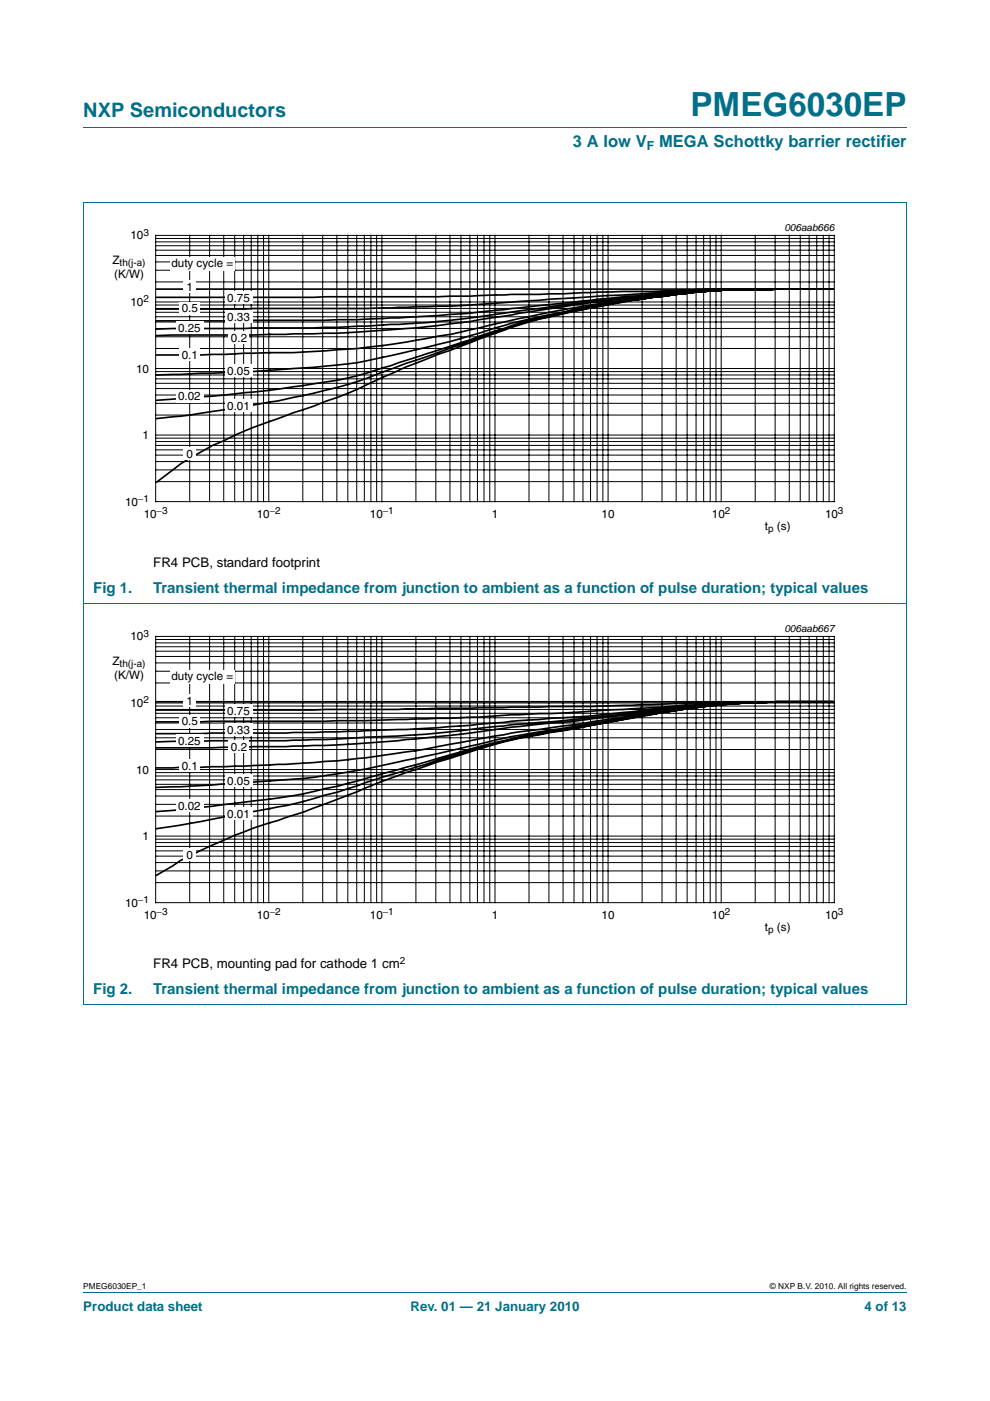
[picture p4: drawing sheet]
<svg xmlns="http://www.w3.org/2000/svg" width="210mm" height="297mm" viewBox="0 0 210 297" stroke-linecap="round" stroke-linejoin="round" font-family="sans-serif">
<path d="M17.7 27h174.6M17.6 42.9h174.7M17.7 42.9v170M192.3 42.9v170M17.6 127.9h174.7M17.6 212.9h174.7M17.7 273.9h174.6" fill="none" stroke="#00708a" stroke-width=".21"/>
<path d="M20.3 47.1h169.4v66.3h-169.4z" fill="none" stroke="#fff" stroke-width=".21"/>
<g fill="none" stroke="#000" stroke-width=".21">
<path d="M33 49.9h144v56.5h-144zM33 59.8h144M33 57.3h144M33 55.5h144M33 54.2h144M33 53h144M33 52.1h144M33 51.3h144M33 50.6h144M40.2 49.9v56.5M44.5 49.9v56.5M47.5 49.9v56.5"/>
<path d="M49.8 49.9v56.5M51.7 49.9v56.5M53.3 49.9v56.5M54.7 49.9v56.5M55.9 49.9v56.5M57 49.9v56.5M64.2 49.9v56.5M68.4 49.9v56.5M71.4 49.9v56.5M73.8 49.9v56.5M75.7 49.9v56.5M77.3 49.9v56.5"/>
<path d="M78.7 49.9v56.5M79.9 49.9v56.5M81 49.9v56.5M88.2 49.9v56.5M92.4 49.9v56.5M95.4 49.9v56.5M97.8 49.9v56.5M99.7 49.9v56.5M101.3 49.9v56.5M102.7 49.9v56.5M103.9 49.9v56.5M105 49.9v56.5"/>
<path d="M112.2 49.9v56.5M116.4 49.9v56.5M119.4 49.9v56.5M121.8 49.9v56.5M123.6 49.9v56.5M125.3 49.9v56.5M126.6 49.9v56.5M127.9 49.9v56.5M129 49.9v56.5M136.2 49.9v56.5M140.4 49.9v56.5M143.4 49.9v56.5"/>
<path d="M145.7 49.9v56.5M147.6 49.9v56.5M149.2 49.9v56.5M150.6 49.9v56.5M151.9 49.9v56.5M153 49.9v56.5M160.2 49.9v56.5M164.4 49.9v56.5M167.4 49.9v56.5M169.7 49.9v56.5M171.6 49.9v56.5M173.2 49.9v56.5"/>
<path d="M174.6 49.9v56.5M175.8 49.9v56.5M33 79.5h144M33 78.8h144M33 78.1h144M33 73.9h144M33 71.4h144M33 69.6h144M33 68.3h144M33 67.2h144M33 66.2h144M33 65.4h144"/>
<path d="M33 64.7h144M33 64h144M33 99.6h144M33 97.9h144M33 96.5h144M33 95.4h144M33 94.4h144M33 93.6h144M33 92.9h144M33 92.2h144M33 88h144M33 85.5h144"/>
<path d="M33 83.8h144M33 82.4h144M33 81.3h144M33 80.3h144M33 102.1h144"/>
</g>
<g fill="none" stroke="#000" stroke-width=".35">
<path d="M33.3 61.3h143.4M128.8 64.5a137.1 137.1 0 0 0-29 7.5l-15.2 4.9a84.7 84.7 0 0 1-20.3 4.9l-7.1 1-9.5 .9-14.4 1.2M128.8 64.5a250.1 250.1 0 0 0-18.7 4.2l-27.1 9.6a99.6 99.6 0 0 1-20.7 5.9l-3.3 .8-7.1 1.1a239.9 239.9 0 0 1-18.6 2.6M136.1 63.4l-7.3 1.1M136.1 63.4l-7.3 1.3a176 176 0 0 0-20.3 4.7l-8.7 3.2a256 256 0 0 0-26 10.8l-14.8 5.3a94.6 94.6 0 0 0-20.7 9.6l-5 3.9M145.6 61.9l-4.6 .4a903.4 903.4 0 0 0-35.9 3.5l-3.5 .4a385.5 385.5 0 0 1-37.3 1.7l-31 .1M145.6 61.9a763.9 763.9 0 0 0-47.8 5.8 320.4 320.4 0 0 1-28.8 1.7l-35.7 .4M145.6 62.2a300.4 300.4 0 0 0-47.8 8.2 198.6 198.6 0 0 1-24 3.6 242.9 242.9 0 0 1-21.9 .9l-9.3 .4h-9.3M145.6 62.2a271.8 271.8 0 0 0-38.7 6.8 293.1 293.1 0 0 1-31 7.9 424.6 424.6 0 0 1-35.5 2.4l-7.1 .2M145.6 62.2l-9.5 1.2M152.7 61.5l-7.1 .4M152.7 61.5a432.1 432.1 0 0 0-45.8 5.5 309.7 309.7 0 0 1-49.7 3.9l-23.9 .3"/>
<path d="M152.7 61.5l-7.1 .7M176.7 61.3h-25.8a241.7 241.7 0 0 1-18.7 .5l-5.2 .1a240.7 240.7 0 0 1-18.5 .5 649.2 649.2 0 0 1-39.5 .5l-2.5 .1h-33.2M176.7 61.3a519.2 519.2 0 0 0-31.1 .4l-28.8 1.7-9.9 .8a259.8 259.8 0 0 1-22.3 1l-6.9 .2-44.4 .1M176.7 61.3h-7.1a178 178 0 0 0-16.9 .2M176.7 61.3h-11.8l-12.2 .2"/>
</g>
<g fill="#fff">
<path d="M36 54.6h13.7v2.9h-13.7z"/>
<path d="M39 59.4h2.5v2.6h-2.5z"/>
<path d="M47.7 61.8h5.9v2.6h-5.9z"/>
<path d="M38.1 64.1h4.3v2.6h-4.3z"/>
<path d="M47.7 65.9h5.9v2.6h-5.9z"/>
<path d="M48.5 70.2h4.4v2.6h-4.4z"/>
<path d="M37.3 68.1h5.9v2.6h-5.9z"/>
<path d="M38.1 73.9h4.3v2.6h-4.3z"/>
<path d="M47.7 77.4h5.9v2.5h-5.9z"/>
<path d="M37.3 82.7h5.9v2.6h-5.9z"/>
<path d="M47.7 84.8h5.9v2.6h-5.9z"/>
<path d="M39 94.9h2.5v2.6h-2.5z"/>
</g>
<path d="M20.3 132.1h169.4v66.3h-169.4z" fill="none" stroke="#fff" stroke-width=".21"/>
<g fill="none" stroke="#000" stroke-width=".21">
<path d="M33 134.9h144v56.5h-144zM33 139.2h144M33 138.1h144M33 137.1h144M33 136.3h144M33 135.6h144M40.2 134.9v56.5M44.5 134.9v56.5M47.5 134.9v56.5M49.8 134.9v56.5M51.7 134.9v56.5M53.3 134.9v56.5"/>
<path d="M54.7 134.9v56.5M55.9 134.9v56.5M57 134.9v56.5M64.2 134.9v56.5M68.4 134.9v56.5M71.4 134.9v56.5M73.8 134.9v56.5M75.7 134.9v56.5M77.3 134.9v56.5M78.7 134.9v56.5M79.9 134.9v56.5M81 134.9v56.5"/>
<path d="M88.2 134.9v56.5M92.4 134.9v56.5M95.4 134.9v56.5M97.8 134.9v56.5M99.7 134.9v56.5M101.3 134.9v56.5M102.7 134.9v56.5M103.9 134.9v56.5M105 134.9v56.5M112.2 134.9v56.5M116.4 134.9v56.5M119.4 134.9v56.5"/>
<path d="M121.8 134.9v56.5M123.6 134.9v56.5M125.3 134.9v56.5M126.6 134.9v56.5M127.9 134.9v56.5M129 134.9v56.5M136.2 134.9v56.5M140.4 134.9v56.5M143.4 134.9v56.5M145.7 134.9v56.5M147.6 134.9v56.5M149.2 134.9v56.5"/>
<path d="M150.6 134.9v56.5M151.9 134.9v56.5M153 134.9v56.5M160.2 134.9v56.5M164.4 134.9v56.5M167.4 134.9v56.5M169.7 134.9v56.5M171.6 134.9v56.5M173.2 134.9v56.5M174.6 134.9v56.5M175.8 134.9v56.5M33 158.9h144"/>
<path d="M33 156.4h144M33 154.7h144M33 153.3h144M33 152.2h144M33 151.2h144M33 150.4h144M33 149.7h144M33 149h144M33 144.8h144M33 142.3h144M33 140.6h144M33 179.5h144"/>
<path d="M33 178.6h144M33 177.9h144M33 177.3h144M33 173h144M33 170.5h144M33 168.8h144M33 167.4h144M33 166.3h144M33 165.3h144M33 164.5h144M33 163.8h144M33 163.2h144"/>
<path d="M33 187.1h144M33 184.7h144M33 182.9h144M33 181.5h144M33 180.4h144"/>
</g>
<g fill="none" stroke="#000" stroke-width=".35">
<path d="M33.2 148.8h143.4M135.9 151.8l-10.6 1.9a207.1 207.1 0 0 0-29.9 6.4l-19.5 5.5a139.1 139.1 0 0 1-22.2 4.2l-15.4 1.9-5.1 .4M135.9 151.8l-10.6 2a210.3 210.3 0 0 0-20.3 3.9l-12.2 3.5-2.5 .9-9.3 2.7-5.1 1.8a154.6 154.6 0 0 1-18.7 4.8l-14.7 2.8-9.3 1.5M145.5 149.9l-4.9 .5a807.2 807.2 0 0 1-35.6 3.6 249 249 0 0 1-29.1 2.4l-2 .2a441.2 441.2 0 0 1-28.9 .5l-11.8 .2M145.5 149.9a920.4 920.4 0 0 1-37 4.3 373.3 373.3 0 0 1-44.2 4l-19.3 .4h-11.8M145.5 150.2l-11.6 1.5-10.2 1.7-6.9 .9a174.4 174.4 0 0 0-17.1 2.8 260.9 260.9 0 0 1-46 5.2l-20.5 .5M145.5 150.2l-26.1 4.2a183.9 183.9 0 0 0-19.7 3.8l-11.6 2.6a231.5 231.5 0 0 1-23.8 4.3l-19.3 1.3-11.8 .5M145.5 150.3l-9.6 1.5M145.5 150.3l-4.9 .7-18.9 3.5a128.2 128.2 0 0 0-22 4.9l-2 .7a216.7 216.7 0 0 0-23.8 8.5l-9.6 3.6-5.3 1.7a106.9 106.9 0 0 0-20.7 8.6l-1.7 1.1-3.4 2M152.8 149.3l-7.3 .6M152.8 149.3l-7.3 .9M152.8 149.4l-7.3 .8"/>
<path d="M152.8 149.4l-7.3 .9M159.9 148.9l-7.1 .4M159.9 148.9l-7.1 .5M176.6 148.8a720.4 720.4 0 0 0-31.1 .4l-20.2 .6-16.8 .1-24.1 .5-51.2 .1M176.6 148.8a487.9 487.9 0 0 0-27.2 .5l-3.9 .2a1053.9 1053.9 0 0 1-37 2l-3.5 .3a1112.1 1112.1 0 0 1-60 1.1l-11.8 .1M176.6 148.8a343 343 0 0 0-27.2 .6l-13.5 1.3a202 202 0 0 1-19.1 1.6l-4.7 .4a533.2 533.2 0 0 1-38.2 2.3l-13.3 .4-27.4 .1M176.6 148.8l-16.7 .1"/>
</g>
<g fill="#fff">
<path d="M36 142.1h13.7v2.9h-13.7z"/>
<path d="M39 147.2h2.5v2.6h-2.5z"/>
<path d="M47.7 149.3h5.9v2.5h-5.9z"/>
<path d="M38.1 151.6h4.3v2.6h-4.3z"/>
<path d="M47.7 153.4h5.9v2.6h-5.9z"/>
<path d="M48.5 157h4.4v2.6h-4.4z"/>
<path d="M37.3 155.6h5.9v2.6h-5.9z"/>
<path d="M38.1 161h4.3v2.6h-4.3z"/>
<path d="M47.7 164.1h5.9v2.6h-5.9z"/>
<path d="M37.3 169.5h5.9v2.5h-5.9z"/>
<path d="M47.7 171.2h5.9v2.6h-5.9z"/>
<path d="M39 179.9h2.5v2.6h-2.5z"/>
</g>
<text font-size="7" fill="#00708a" x="146.5" y="24.6">PMEG6030EP</text>
<text font-size="4.2" fill="#00708a" x="17.7" y="24.9">NXP Semiconductors</text>
<g font-size="3.5" fill="#00708a">
<text x="121.5" y="31.1">3 A low V</text>
<text x="139.8" y="31.1">MEGA Schottky barrier rectifier</text>
</g>
<g font-size="3.2" fill="#00708a">
<text x="19.8" y="125.8">Fig 1.</text>
<text x="32.5" y="125.8">Transient thermal impedance from junction to ambient as a function of pulse duration; typical values</text>
<text x="19.8" y="210.8">Fig 2.</text>
<text x="32.5" y="210.8">Transient thermal impedance from junction to ambient as a function of pulse duration; typical values</text>
</g>
<g font-size="2.8">
<text x="32.5" y="120.2">FR4 PCB, standard footprint</text>
<text x="32.5" y="205.3">FR4 PCB, mounting pad for cathode 1 cm</text>
</g>
<g font-size="2.8" fill="#00708a">
<text x="17.7" y="277.9">Product data sheet</text>
<text x="87.1" y="277.9">Rev. 01 — 21 January 2010</text>
<text x="183.4" y="277.9">4 of 13</text>
</g>
<text font-size="2.6" fill="#00708a" x="137.2" y="31.7">F</text>
<g font-size="2.5">
<text x="27.7" y="50.8">10</text>
<text x="23.9" y="55.9">Z</text>
<text x="24.2" y="58.9">(K/W)</text>
<text x="36.4" y="56.6">duty cycle =</text>
<text x="27.7" y="64.9">10</text>
<text x="39.6" y="61.6">1</text>
<text x="48.2" y="64">0.75</text>
<text x="37.8" y="70.4">0.25</text>
<text x="38.6" y="66.2">0.5</text>
<text x="48.2" y="68.1">0.33</text>
<text x="38.6" y="76.1">0.1</text>
<text x="49" y="72.5">0.2</text>
<text x="28.9" y="79">10</text>
<text x="48.2" y="79.6">0.05</text>
<text x="37.8" y="84.9">0.02</text>
<text x="48.2" y="87">0.01</text>
<text x="30.2" y="93.1">1</text>
<text x="39.6" y="97.2">0</text>
<text x="26.5" y="107.2">10</text>
<text x="30.5" y="109.7">10</text>
<text x="54.5" y="109.7">10</text>
<text x="78.5" y="109.7">10</text>
<text x="104.3" y="109.7">1</text>
<text x="127.6" y="109.7">10</text>
<text x="151" y="109.7">10</text>
<text x="162.2" y="112.3">t</text>
<text x="164.8" y="112.3">(s)</text>
<text x="175" y="109.7">10</text>
<text x="27.7" y="135.8">10</text>
<text x="23.9" y="141">Z</text>
<text x="24.2" y="144">(K/W)</text>
<text x="27.7" y="149.9">10</text>
<text x="36.4" y="144.1">duty cycle =</text>
<text x="39.6" y="149.5">1</text>
<text x="38.6" y="153.7">0.5</text>
<text x="48.2" y="151.5">0.75</text>
<text x="48.2" y="155.6">0.33</text>
<text x="37.8" y="157.9">0.25</text>
<text x="49" y="159.3">0.2</text>
<text x="28.9" y="164">10</text>
<text x="38.6" y="163.3">0.1</text>
<text x="48.2" y="166.4">0.05</text>
<text x="37.8" y="171.7">0.02</text>
<text x="48.2" y="173.4">0.01</text>
<text x="30.2" y="178.1">1</text>
<text x="39.6" y="182.2">0</text>
<text x="26.5" y="192.2">10</text>
<text x="30.5" y="194.8">10</text>
<text x="54.5" y="194.8">10</text>
<text x="78.5" y="194.8">10</text>
<text x="104.3" y="194.8">1</text>
<text x="127.6" y="194.8">10</text>
<text x="151" y="194.8">10</text>
<text x="162.2" y="197.3">t</text>
<text x="164.8" y="197.3">(s)</text>
<text x="175" y="194.8">10</text>
</g>
<g font-size="2.1">
<text x="30.4" y="50">3</text>
<text x="166.4" y="49.1">006aab666</text>
<text x="25.4" y="56.4">th(j-a)</text>
<text x="30.4" y="64.1">2</text>
<text x="29.3" y="106.5">−1</text>
<text x="33.2" y="109">−3</text>
<text x="57.2" y="109">−2</text>
<text x="81.2" y="109">−1</text>
<text x="153.8" y="109">2</text>
<text x="162.9" y="112.8">p</text>
<text x="177.7" y="109">3</text>
<text x="30.4" y="135">3</text>
<text x="166.4" y="134.1">006aab667</text>
<text x="25.4" y="141.5">th(j-a)</text>
<text x="30.4" y="149.2">2</text>
<text x="29.3" y="191.5">−1</text>
<text x="33.2" y="194">−3</text>
<text x="57.2" y="194">−2</text>
<text x="81.2" y="194">−1</text>
<text x="153.8" y="194">2</text>
<text x="162.9" y="197.8">p</text>
<text x="177.7" y="194">3</text>
<text x="84.8" y="204.4">2</text>
</g>
<g font-size="1.8">
<text x="17.7" y="273.3">PMEG6030EP_1</text>
<text x="163.3" y="273.3">© NXP B.V. 2010. All rights reserved.</text>
</g>
</svg>
